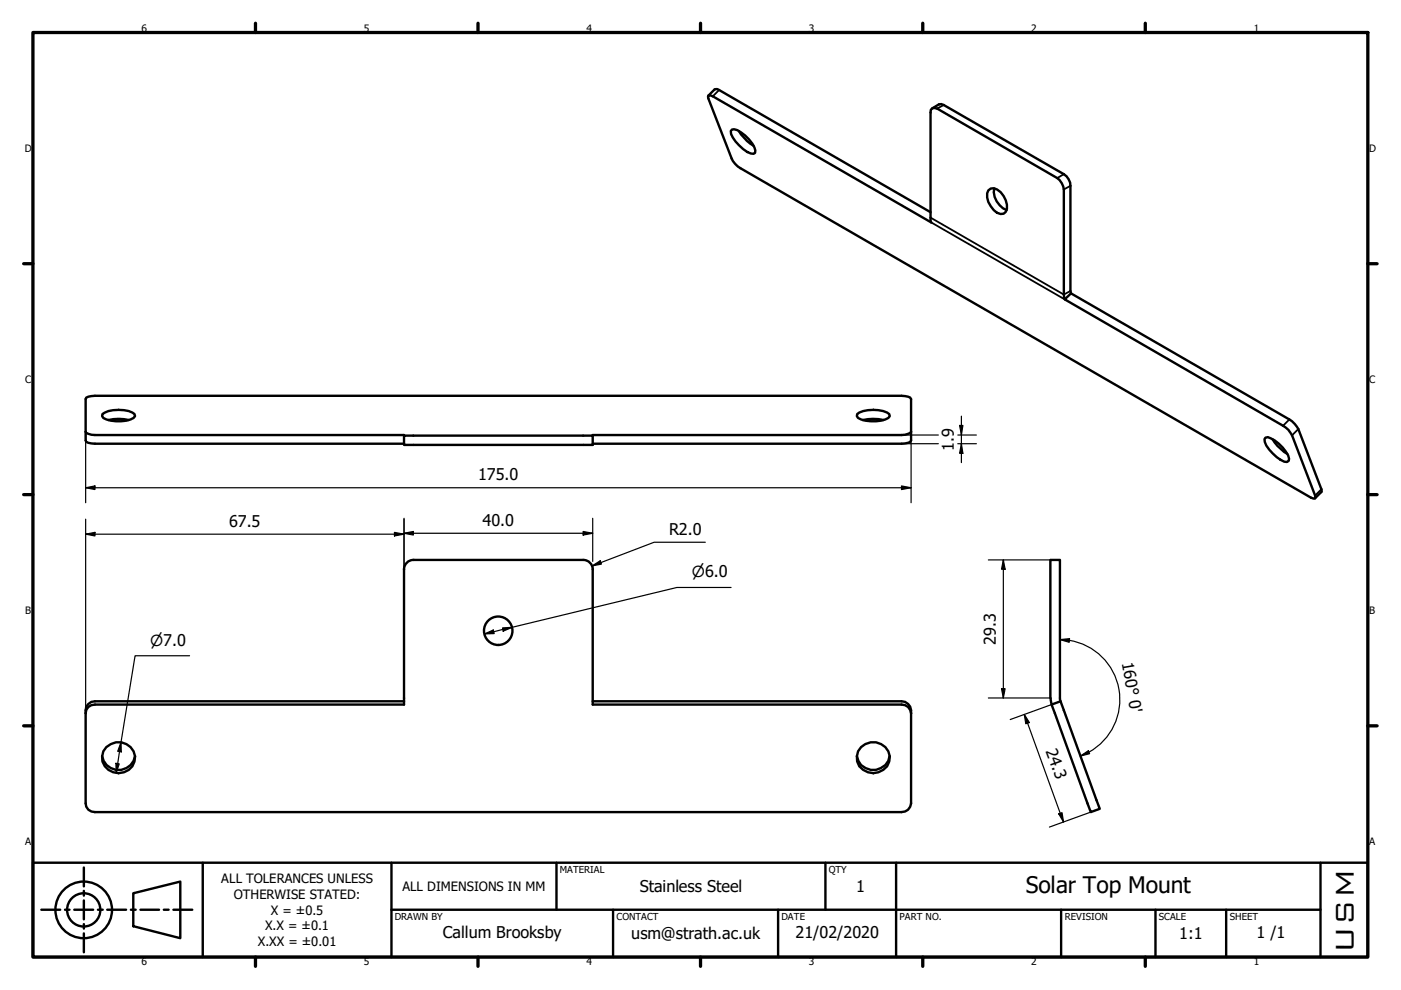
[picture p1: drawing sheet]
<svg xmlns="http://www.w3.org/2000/svg" width="297mm" height="210mm" viewBox="0 0 297 210" stroke-linecap="round" stroke-linejoin="round" font-family="sans-serif">
<!-- layer: Visible (ISO) -->
<g fill="none" stroke="#000" stroke-width=".51">
<path d="M150.2 20.3l1.3-1.3 .6-.1 .4 .2 44.8 25.9M155.2 27.5l.4-.1a7.2 7.2 0 0 1 4.5 4.5v.5l-.3 .2a7 7 0 0 1-4.8-4.2l-.1-.6zM156.7 27.8l.4 .7a8.9 8.9 0 0 0 2.7 2.4M197.7 23l1.4-.9h.5l.5 .2 25.5 14.6a3 3 0 0 1 1.3 2.5v22.3l.2 .5M210.8 40a4.3 4.3 0 0 0 2.6 4.5M209.5 40.4a1.7 1.7 0 0 1 2.7 .3 4.1 4.1 0 0 1 1 4.2 1.63 1.63 0 0 1-2.5-.4 3.9 3.9 0 0 1-1.2-4.1zM227.1 62.2l-1.4 1.3 46.3 26.8a4.4 4.4 0 0 1 1.9 2l4.9 12.8v.6l-.9-.2-120.9-69.8a4.6 4.6 0 0 1-1.9-2.1l-4.9-12.7v-.7l.9 .2 46.3 26.8-.1-.5v-22.9l.1-.5 .3-.3h1l25.5 14.8a3.6 3.6 0 0 1 1.4 2.4v22.3l.1 1M227.1 62.2l46.3 26.7a5.4 5.4 0 0 1 1.9 2.1l4.9 12.7v.6l-1.4 1.3M18.2 91.5a2.26 2.26 0 0 0 1.9 .7h65.6v.2M21.7 87.8a6.9 6.9 0 0 1 6.8 0l.1 .4a3.6 3.6 0 0 1-2.9 1.1 6.8 6.8 0 0 1-3.8-.7l-.2-.4zM23 89.1a9.3 9.3 0 0 1 4.3 0M85.7 94.1l-66.3-.1-1.1-.3-.1-.3v-8.8l.1-.3 .4-.2 1.4-.2h171a2.09 2.09 0 0 1 2.1 .7v8.8a2.09 2.09 0 0 1-2.1 .7h-65.4"/>
<path d="M85.7 92.4h40v1.9h-40zM181.7 87.8a6.9 6.9 0 0 1 6.8 0l.2 .4a3.6 3.6 0 0 1-3 1.1 6.5 6.5 0 0 1-3.8-.7l-.2-.4zM182.9 89.1a9.6 9.6 0 0 1 4.4 0M193.2 91.5a2.57 2.57 0 0 1-2.1 .7h-65.4v.2M268.3 92.8l.5-.1a7.6 7.6 0 0 1 4.5 4.6l-.1 .4-.3 .3a5.7 5.7 0 0 1-3.8-2.7l-.9-1.6-.1-.6zM269.8 93.1a8.7 8.7 0 0 0 3.1 3.1M87.6 118.7h36.1a2 2 0 0 1 2 2v28.7h65.4a1.95 1.95 0 0 1 2.1 1.8M87.7 118.7a2 2 0 0 0-2 2v28.7h-65.6a1.85 1.85 0 0 0-1.9 1.8M22.5 158.4a3.5 3.5 0 0 1 4.2-.7 3.5 3.5 0 0 1 1.8 3.8 3.5 3.5 0 0 1-3.9 2.4 3.5 3.5 0 0 1-2.9-3.5l.2-1.1zM85.7 148.7h-65.6a1.95 1.95 0 0 0-1.9 1.9v19.7a1.85 1.85 0 0 0 1.9 1.9h171a1.95 1.95 0 0 0 2.1-1.9v-19.7a2.07 2.07 0 0 0-2.1-1.9h-65.4M182.6 158.4a3.5 3.5 0 0 1 4.1-.7 3.5 3.5 0 0 1 1.8 3.8 3.6 3.6 0 0 1-3.4 2.4 3.6 3.6 0 0 1-3.4-2.4v-1.1l.2-1.1zM222.7 148v-29.3h2v29.3"/>
<path d="M222.8 148l.2 1.4M222.9 149.4l2-.7 8.3 22.8-1.9 .7zM224.7 148l.1 .7M21.7 160.3a3.5 3.5 0 0 0 3.4 3 3.5 3.5 0 0 0 3.5-3M181.7 160.3a3.5 3.5 0 0 0 3.4 3 3.5 3.5 0 0 0 3.5-3"/>
<circle cx="105.6" cy="133.7" r="3"/>
</g>
<!-- layer: Visible Narrow (ISO) -->
<path d="M152.5 19.1l-1.4 1.3M200.1 22.3l-1.4 .7M225.6 36.9l-1.4 .9M226.9 39.4l-1.3 .8M197.3 46.1l28.3 16.4 1.3-.8M197.4 47.2l28.3 16.3M273.4 88.9l-1.4 1.4M275.3 91l-1.4 1.3M280.2 103.7l-1.4 1.4" fill="none" stroke="#000" stroke-width=".38"/>
<!-- layer: Border (ISO) -->
<g fill="none" stroke="#000" stroke-width=".7">
<path d="M7 6.9h283v196h-283zM54.2 4.9v2M101.3 4.9v2M148.5 4.9v2M195.6 4.9v2M242.8 4.9v2M5 55.9h2M290 55.9h2M5 104.9h2M290 104.9h2M5 153.9h2M290 153.9h2"/>
<path d="M54.2 202.9v2M101.3 202.9v2M148.5 202.9v2M195.6 202.9v2M242.8 202.9v2"/>
</g>
<!-- layer: Title (ISO) -->
<g fill="none" stroke="#000" stroke-width=".51">
<path d="M7 182.9h283v20h-283zM8.8 192.9h4M13.8 192.9h.9M15.7 192.9h4M17.8 183.9v4M17.8 188.9v1M17.8 190.9v4M17.8 195.9v1M17.8 197.9v4M20.8 192.9h1M22.7 192.9h4M27.7 192.9h1.1"/>
<path d="M28.3 189.4l9.9-2.5v12l-9.9-2.5zM29.8 192.9h3.9M34.7 192.9h1.1M36.8 192.9h4M43 182.9v20M83 192.9h197M83 182.9v20M118 182.9v10M130 192.9v10M165 192.9v10M175 182.9v10M190 182.9v20"/>
<path d="M225 192.9v10M245 192.9v10M260 192.9v10M280 182.9v20"/>
<circle cx="17.7" cy="192.9" r="6"/>
<circle cx="17.7" cy="192.9" r="3.5"/>
</g>
<!-- layer: Dimension (ISO) -->
<g fill="none" stroke="#000" stroke-width=".25">
<path d="M18.2 91.5v15.1M191.1 92.2h7.8M191.1 94.1h7.8M193.2 91.5v15.1M203.1 92.2h3.9M203.1 94.1h3.9M203.5 90.2h.7l-.4 2zM203.8 94.1l.4 2h-.7zM203.8 88.2v9.9M18.2 103.4l1.9-.4v.8zM18.2 113.3l1.9-.4v.7zM18.2 103.4h175"/>
<path d="M18.2 110.1v41.1M18.2 113.3h67.5M83.6 112.9l2.1 .4-2.1 .3zM85.7 113.1l1.9-.4v.7zM85.7 113.1h40M85.7 109.9v10.8M123.6 112.7l2.1 .4-2.1 .3zM125.5 120l1.8-1.1 .2 .7zM125.7 109.9v9.1M149.5 115h-10.8l-13.2 5M191.1 103l2.1 .4-2.1 .4zM209.5 118.7h13.2"/>
<path d="M212.7 118.7l.4 2h-.8zM212.7 118.7v29.3M40.2 139h-11.6l-4 24.9M102.7 134.4l1.9-.8 .2 .7zM106.6 133.1l2-.1-1.9 .8zM125.7 120.1v.6M155 124.6h-11.5l-40.8 9.8M224.7 135.6l2.1-.2-.1 .8zM224.7 135.6l2 .2M226.7 135.8a12.7 12.7 0 0 1 10.7 11.3 12.7 12.7 0 0 1-8.4 13.2M25.7 157.4v2l-.7-.1zM209.5 148h13.2"/>
<path d="M212.3 146h.8l-.4 2zM217.2 151.5l1 1.7-.7 .3zM217.2 151.5l8.3 22.8M222.9 149.4l-8.7 3.2M24.6 161.8l.7 .2-.7 1.9zM224.5 172.6l.7-.3 .3 2zM229 160.3l1.8-1.1 .2 .6zM231.3 172.2l-8.8 3.2"/>
</g>
<g fill="#000">
<path d="M203.5 90.2h.7l-.4 2z" fill-rule="evenodd"/>
<path d="M203.8 94.1l.4 2h-.7z" fill-rule="evenodd"/>
<path d="M18.2 103.4l1.9-.4v.8z" fill-rule="evenodd"/>
<path d="M18.2 113.3l1.9-.4v.7z" fill-rule="evenodd"/>
<path d="M83.6 112.9l2.1 .4-2.1 .3z" fill-rule="evenodd"/>
<path d="M85.7 113.1l1.9-.4v.7z" fill-rule="evenodd"/>
<path d="M123.6 112.7l2.1 .4-2.1 .3z" fill-rule="evenodd"/>
<path d="M125.5 120l1.8-1.1 .2 .7z" fill-rule="evenodd"/>
<path d="M191.1 103l2.1 .4-2.1 .4z" fill-rule="evenodd"/>
<path d="M102.7 134.4l1.9-.8 .2 .7z" fill-rule="evenodd"/>
<path d="M106.6 133.1l2-.1-1.9 .8z" fill-rule="evenodd"/>
<path d="M212.7 118.7l.4 2h-.8z" fill-rule="evenodd"/>
<path d="M224.7 135.6l2.1-.2-.1 .8z" fill-rule="evenodd"/>
<path d="M25.7 157.4v2l-.7-.1z" fill-rule="evenodd"/>
<path d="M212.3 146h.8l-.4 2z" fill-rule="evenodd"/>
<path d="M217.2 151.5l1 1.7-.7 .3z" fill-rule="evenodd"/>
<path d="M229 160.3l1.8-1.1 .2 .6z" fill-rule="evenodd"/>
<path d="M24.6 161.8l.7 .2-.7 1.9z" fill-rule="evenodd"/>
<path d="M224.5 172.6l.7-.3 .3 2z" fill-rule="evenodd"/>
</g>
<text font-size="7.3" x="287" y="202.1" transform="rotate(-90 287 202.1)">USM</text>
<text font-size="4.8" x="217.5" y="189.3">Solar Top Mount</text>
<g font-size="3.4">
<text x="202.2" y="95.5" transform="rotate(-90 202.2 95.5)">1.9</text>
<text x="101.3" y="101.8">175.0</text>
<text x="48.6" y="111.7">67.5</text>
<text x="102.3" y="111.5">40.0</text>
<text x="141.9" y="113.4">R2.0</text>
<text x="211.1" y="136.7" transform="rotate(-90 211.1 136.7)">29.3</text>
<text x="237.9" y="140.5" transform="rotate(80 237.9 140.5)">160°0'</text>
<text x="221.7" y="159.2" transform="rotate(70 221.7 159.2)">24.3</text>
<text x="135.6" y="189.2">Stainless Steel</text>
<text x="181.5" y="189.1">1</text>
<text x="93.9" y="198.9">Callum Brooksby</text>
<text x="133.8" y="199">usm@strath.ac.uk</text>
<text x="168.7" y="198.9">21/02/2020</text>
<text x="250" y="199.2">1:1</text>
<text x="266.4" y="198.9">1 /1</text>
</g>
<g font-size="3.2">
<text x="146.7" y="122.4">⌀6.0</text>
<text x="31.8" y="136.9">⌀7.0</text>
</g>
<g font-size="2.7">
<text x="46.9" y="187.3">ALL TOLERANCES UNLESS</text>
<text x="49.6" y="190.6">OTHERWISE STATED:</text>
<text x="85.3" y="188.9">ALL DIMENSIONS IN MM</text>
<text x="56.2" y="197.2">X.X = ±0.1</text>
<text x="57.4" y="193.9">X = ±0.5</text>
<text x="54.7" y="200.5">X.XX = ±0.01</text>
</g>
<g font-size="2.2">
<text x="30" y="6.7">6</text>
<text x="77.2" y="6.7">5</text>
<text x="124.3" y="6.7">4</text>
<text x="171.5" y="6.7">3</text>
<text x="218.6" y="6.7">2</text>
<text x="265.8" y="6.7">1</text>
<text x="5.3" y="32.2">D</text>
<text x="290.3" y="32.2">D</text>
<text x="5.3" y="81.2">C</text>
<text x="290.3" y="81.2">C</text>
<text x="5.3" y="130.2">B</text>
<text x="290.3" y="130.2">B</text>
<text x="5.3" y="179.2">A</text>
<text x="290.3" y="179.2">A</text>
<text x="30" y="204.7">6</text>
<text x="77.2" y="204.7">5</text>
<text x="124.3" y="204.7">4</text>
<text x="171.5" y="204.7">3</text>
<text x="218.6" y="204.7">2</text>
<text x="265.8" y="204.7">1</text>
</g>
<g font-size="2">
<text x="118.7" y="185.1">MATERIAL</text>
<text x="175.7" y="185.1">QTY</text>
<text x="83.7" y="195.1">DRAWN BY</text>
<text x="130.7" y="195.1">CONTACT</text>
<text x="165.7" y="195.1">DATE</text>
<text x="190.7" y="195.1">PART NO.</text>
<text x="225.7" y="195">REVISION</text>
<text x="245.7" y="195.1">SCALE</text>
<text x="260.7" y="195.1">SHEET</text>
</g>
</svg>
